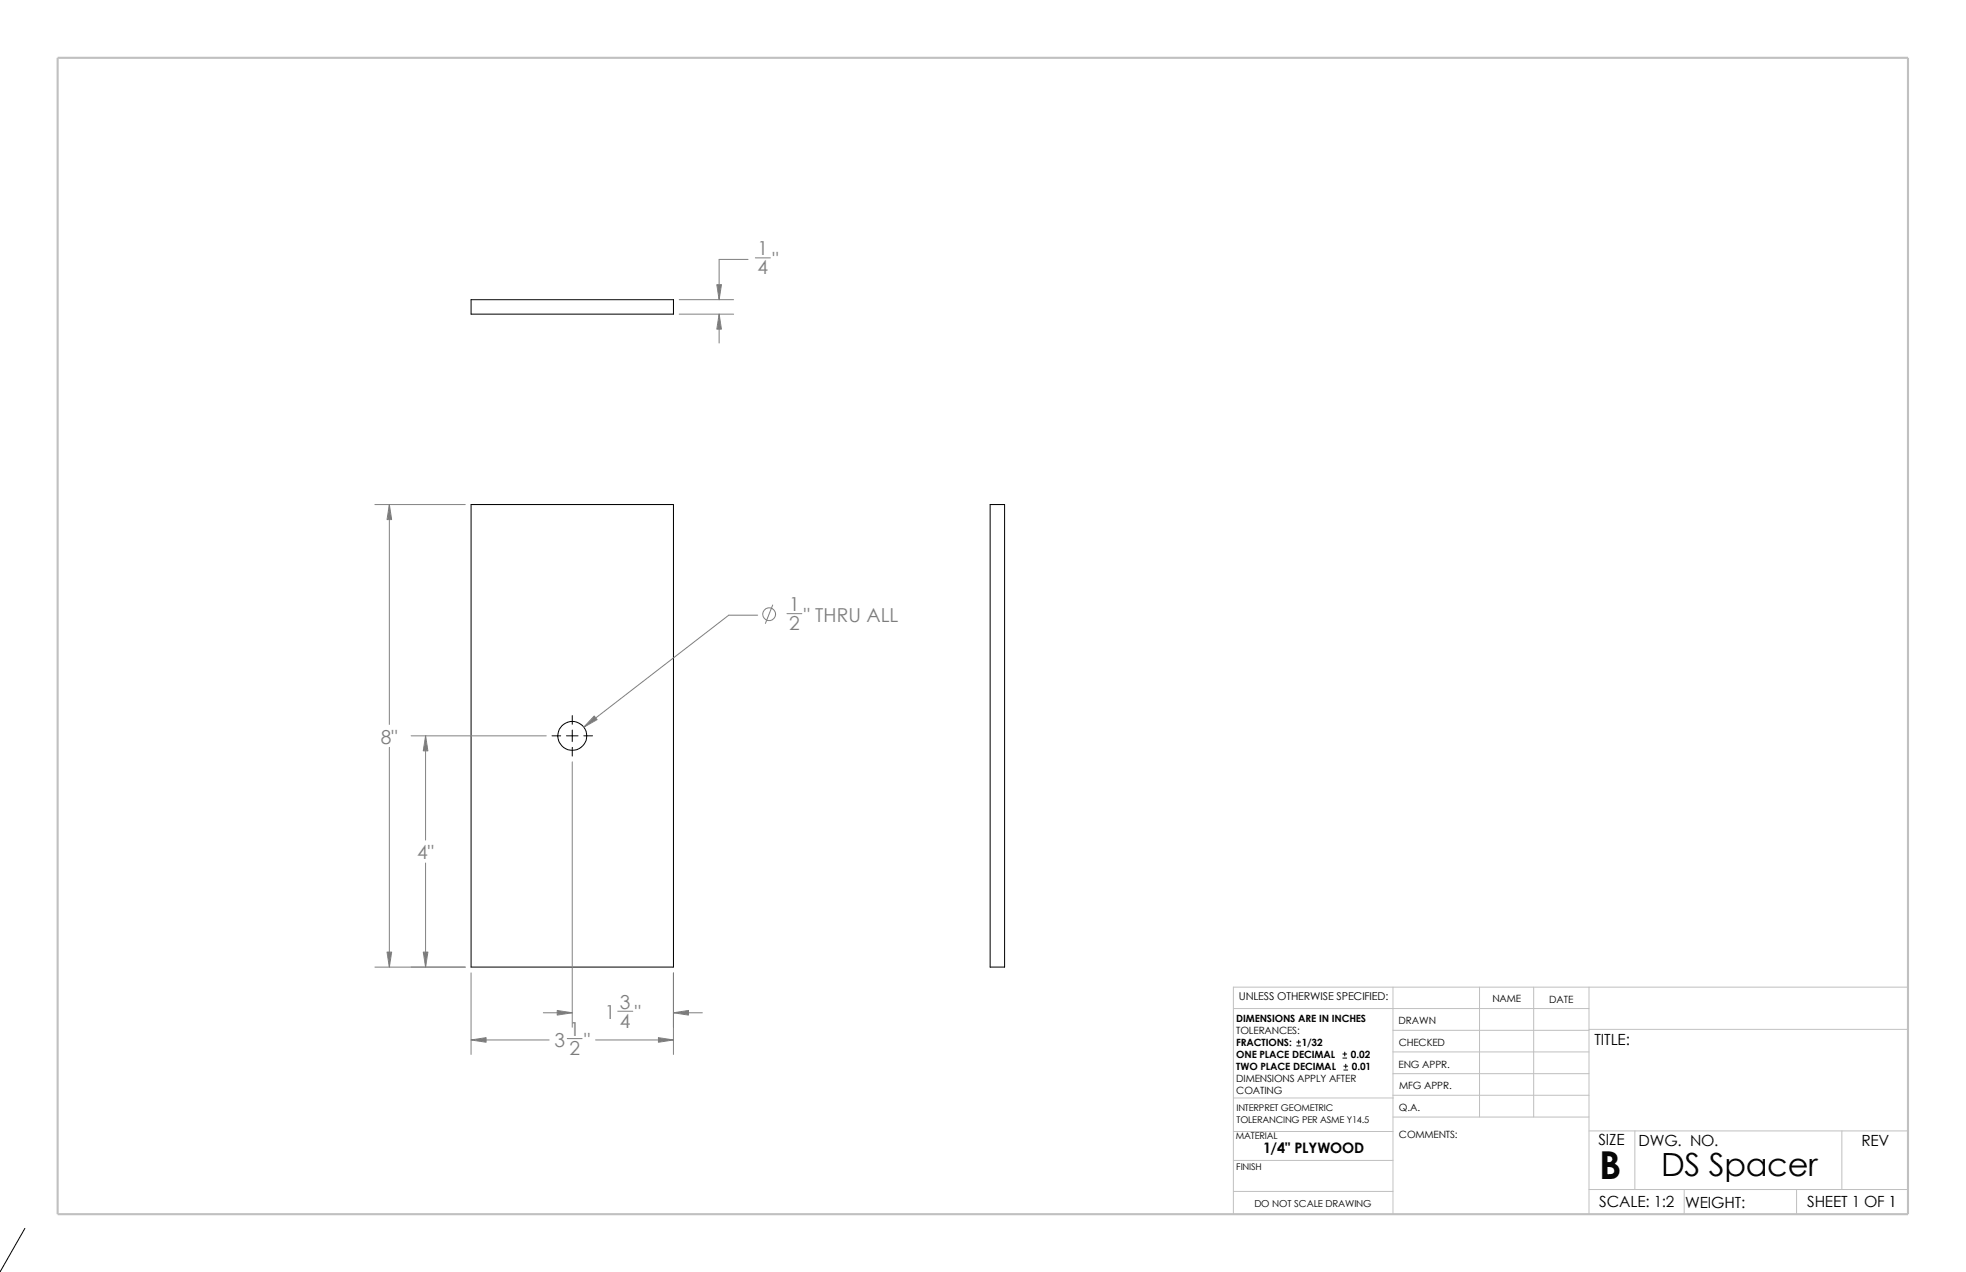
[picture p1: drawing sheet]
<svg xmlns="http://www.w3.org/2000/svg" width="432mm" height="279mm" viewBox="0 0 432 279" stroke-linecap="round" stroke-linejoin="round" font-family="sans-serif">
<g fill="none" stroke="#c0c0c0" stroke-width=".22">
<path d="M305.9 216.8v49.9M325 216.8v28.6M336.8 216.8v28.6M349 216.8v49.9M419.1 216.8h-148.2v49.9M270.9 221.5h78.1M305.9 226.3h43.1M305.9 231.1h43.1M305.9 235.8h43.1M349 226.1h70.1M270.9 248.5h35.1M270.9 241.2h35.1"/>
<path d="M270.9 254.9h35M305.9 240.6h43.1M306 245.4h43M349 248.4h70.1M359.1 248.4v12.9M404.5 248.4v12.9M270.9 261.7h35M349 261.3h70.1M369.9 261.3v5.4M394.6 261.3v5.4"/>
</g>
<path d="M12.7 12.7h406.4v254h-406.4z" fill="none" stroke="#c0c0c0" stroke-width=".47"/>
<g fill="none" stroke="#000" stroke-width=".22">
<path d="M103.5 65.8h44.4v3.2h-44.4zM103.5 110.8h44.4v101.6h-44.4zM217.5 110.8h3.1v101.6h-3.1zM125.7 157.2v1.9M121.2 161.6h1.9M124.4 161.6h2.6M125.7 160.4v2.5M125.7 164.2v1.9M128.2 161.6h1.9M284.8 229.7h.9M284.8 228.9h.9M285.2 228.5v.8"/>
<path d="M294.9 232.4h.9M294.9 231.5h.9M295.1 235h.9M295.1 234.2h.9M295.4 231.1v.8M295.6 233.8v.8M5.5 269.8l-5.6 9.5"/>
<circle cx="125.7" cy="161.7" r="3.2"/>
</g>
<g fill="none" stroke="#808080" stroke-width=".22">
<path d="M164.3 57h-6.4v8.8M165.9 56.6h3.3M149.2 65.8h11.9M149.2 69h11.9M157.9 69v6.4M82.3 110.8h19.9M85.5 110.8v48.3M166.4 135.1h-6.3l-31.9 24.6M169.7 132.9l-1.6 4M172.8 134.8h3.3M85.5 164.2v48.2M90.3 161.6h29.7"/>
<path d="M93.5 161.6v22.9M125.7 167.3v58.3M93.5 189.6v22.8M82.3 212.4h19.9M103.5 213.7v17.9M147.9 213.7v17.9M103.5 228.4h17.1M119.3 222.5h6.4M124.6 228.1h3.2M130.8 228.4h17.1M135.7 222.1h3.3M147.9 222.5h6.4"/>
<circle cx="168.9" cy="134.9" r="1.41"/>
</g>
<g fill="#808080" stroke="#808080" stroke-width=".22">
<path d="M157.4 62.5h1.1l-.6 3.3z"/>
<path d="M157.9 69l.6 3.3h-1.1z"/>
<path d="M147.9 222.5l3.3-.5v1z"/>
<path d="M103.5 228.4l3.3-.5v1z"/>
<path d="M122.4 222l3.3 .5-3.3 .5z"/>
<path d="M93 209.1h1l-.5 3.3z"/>
<path d="M85 209.1h1l-.5 3.3z"/>
<path d="M85.5 110.8l.5 3.3h-1z"/>
<path d="M144.6 227.9l3.3 .5-3.3 .5z"/>
<path d="M93.5 161.6l.5 3.3h-1z"/>
<path d="M130.5 157.3l.6 .8-2.9 1.6z"/>
</g>
<text font-size="8.5" x="351.2" y="259">B</text>
<text font-size="7" x="364.8" y="258.2">DS Spacer</text>
<g font-size="4.2" fill="#808080">
<text x="166.4" y="56">1</text>
<text x="169.7" y="58.4">&quot;</text>
<text x="166.4" y="60.3">4</text>
<text x="173.3" y="134.2">1</text>
<text x="176.6" y="136.5">&quot; THRU ALL</text>
<text x="173.3" y="138.4">2</text>
<text x="83.7" y="163.3">8&quot;</text>
<text x="91.6" y="188.7">4&quot;</text>
<text x="136.1" y="221.6">3</text>
<text x="125.1" y="227.5">1</text>
<text x="132.9" y="223.9">1</text>
<text x="136.1" y="225.8">4</text>
<text x="139.4" y="223.9">&quot;</text>
<text x="121.8" y="229.9">3</text>
<text x="125.1" y="231.7">2</text>
<text x="128.3" y="229.9">&quot;</text>
</g>
<g font-size="3.4">
<text x="350.2" y="229.5">TITLE:</text>
<text x="351.1" y="251.6">SIZE</text>
<text x="359.9" y="251.6">DWG. NO.</text>
<text x="408.9" y="251.7">REV</text>
<text x="351.2" y="265.2">SCALE: 1:2</text>
<text x="370.1" y="265.3">WEIGHT:</text>
<text x="396.9" y="265.2">SHEET 1 OF 1</text>
</g>
<text font-size="3.2" x="277.4" y="253.3">1/4&quot; PLYWOOD</text>
<text font-size="2.4" x="272.1" y="219.7">UNLESS OTHERWISE SPECIFIED:</text>
<g font-size="2.2">
<text x="327.8" y="220.2">NAME</text>
<text x="340.3" y="220.2">DATE</text>
<text x="271.5" y="227.2">TOLERANCES:</text>
<text x="271.5" y="224.5">DIMENSIONS ARE IN INCHES</text>
<text x="307.2" y="225">DRAWN</text>
<text x="271.5" y="232.4">ONE PLACE DECIMAL</text>
<text x="271.5" y="229.7">FRACTIONS:</text>
<text x="285.9" y="229.7">1/32</text>
<text x="296.7" y="232.4">0.02</text>
<text x="307.2" y="229.8">CHECKED</text>
<text x="271.5" y="235.1">TWO PLACE DECIMAL</text>
<text x="271.5" y="237.7">DIMENSIONS APPLY AFTER</text>
<text x="296.9" y="235.1">0.01</text>
<text x="307.2" y="234.5">ENG APPR.</text>
<text x="307.3" y="239.2">MFG APPR.</text>
<text x="271.5" y="240.4">COATING</text>
<text x="307.3" y="244">Q.A.</text>
<text x="307.3" y="250.1">COMMENTS:</text>
</g>
<text font-size="2.1" x="275.5" y="265.1">DO NOT SCALE DRAWING</text>
<g font-size="2">
<text x="271.6" y="244.1">INTERPRET GEOMETRIC</text>
<text x="271.4" y="250.1">MATERIAL</text>
<text x="271.6" y="246.6">TOLERANCING PER ASME Y14.5</text>
<text x="271.5" y="257">FINISH</text>
</g>
</svg>
